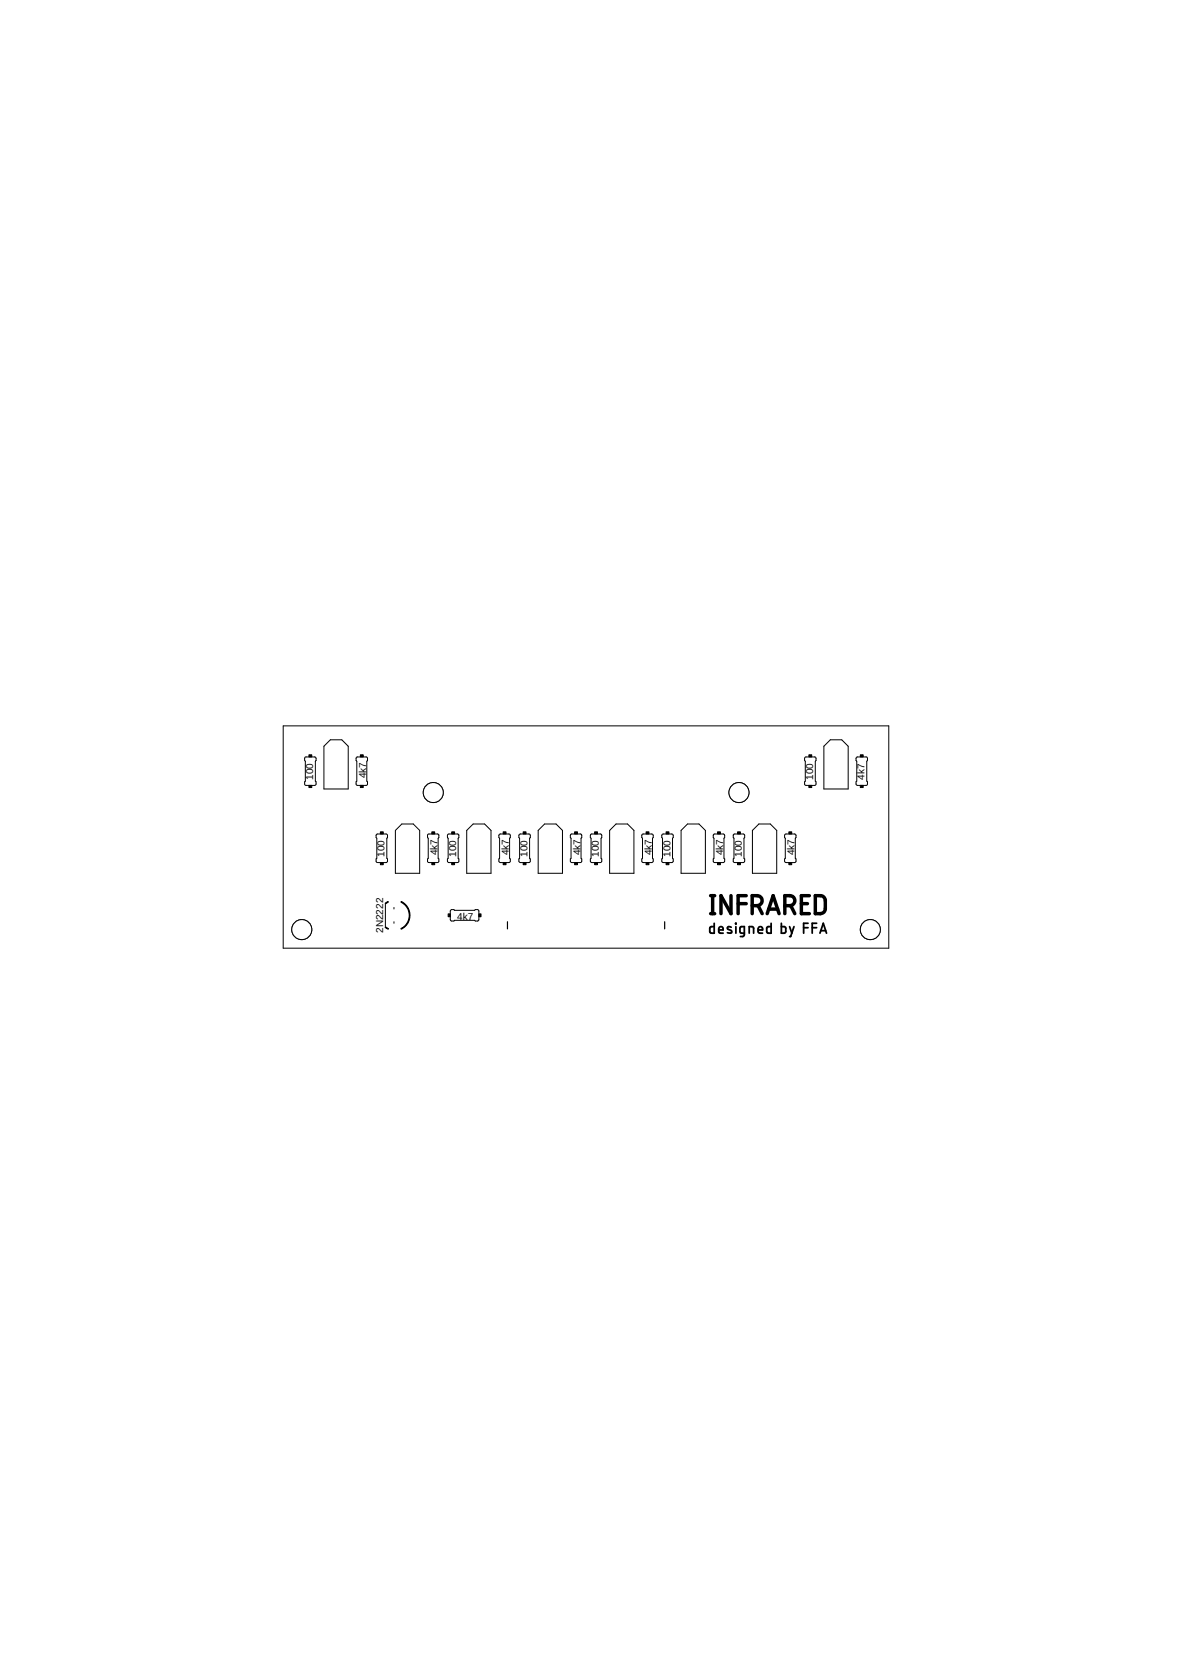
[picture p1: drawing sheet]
<svg xmlns="http://www.w3.org/2000/svg" width="210mm" height="297mm" viewBox="0 0 210 297" stroke-linecap="round" stroke-linejoin="round" font-family="sans-serif">
<path d="M90.2 163.9v1.2M118.1 163.9v1.2" fill="none" stroke="#000" stroke-width=".21"/>
<g fill="none" stroke="#000" stroke-width=".18">
<path d="M50.3 129h107.7v39.6h-107.7zM54.2 134.6h1.8l.2 .1v.5l-.2 .1v3.6l.2 .1v.4l-.2 .2h-1.6l-.2-.1-.1-.5 .2-.1zM58.7 131.5h2l1.2 1.2v7.6h-4.3v-7.6zM63.4 134.6h1.8l.1 .1v.5l-.1 .1v3.6l.1 .1v.4l-.1 .2h-1.7l-.2-.1v-.5l.1-.1zM143.1 134.6h1.8l.1 .1v.5l-.1 .1v3.6l.1 .1v.4l-.1 .2h-1.6l-.3-.1v-.5l.1-.1v-3.6l-.1-.1zM146.4 132.7l1.2-1.2h2l1.1 1.2v7.6h-4.3zM152.2 134.6h1.8l.2 .1v.5l-.1 .1v3.6l.1 .1v.4l-.2 .2h-1.6l-.2-.1-.1-.5 .2-.1v-3.6l-.2-.1zM66.9 148.3h1.7l.3 .1v.5l-.2 .1v3.6l.2 .1v.4l-.2 .2h-1.6l-.2-.1-.1-.5 .2-.1zM71.4 146.5h2l1.2 1.1v7.6h-4.3v-7.6zM76.1 148.3h1.7l.2 .1v.5l-.1 .1v3.6l.1 .1v.5l-.1 .1h-1.7l-.2-.1v-.5l.1-.1zM79.6 148.3h1.7l.3 .1v.5l-.2 .1v3.6l.2 .1v.5l-.2 .1h-1.6l-.3-.1v-.5l.2-.1v-3.6l-.2-.1zM83 147.6l1.1-1.1h2l1.2 1.1v7.6h-4.3z"/>
<path d="M88.8 148.3h1.6l.3 .1v.5l-.1 .1v3.6l.1 .1v.4l-.1 .2h-1.7l-.2-.1v-.5l.1-.1v-3.6l-.1-.1zM92.3 148.3h1.7l.2 .1 .1 .5-.2 .1v3.6l.2 .1v.4l-.2 .2h-1.6l-.3-.1v-.5l.2-.1v-3.6l-.2-.1zM95.7 147.6l1.1-1.1h2l1.2 1.1v7.6h-4.3zM101.5 148.3h1.6l.3 .1v.5l-.1 .1v3.6l.1 .1v.4l-.1 .2h-1.7l-.2-.1v-.5l.1-.1v-3.6l-.1-.1zM105 148.3h1.7l.2 .1 .1 .5-.2 .1v3.6l.2 .1v.4l-.2 .2h-1.6l-.3-.1v-.5l.2-.1v-3.6l-.2-.1zM108.4 147.6l1.1-1.1h2l1.2 1.1v7.6h-4.3zM114.1 148.3h1.7l.3 .1v.5l-.1 .1v3.6l.1 .1v.4l-.2 .2h-1.6l-.2-.1v-.5l.1-.1zM117.7 148.3h1.7l.2 .1 .1 .5-.2 .1v3.6l.2 .1v.4l-.2 .2h-1.6l-.3-.1v-.5l.2-.1zM121.1 147.6l1.1-1.1h2l1.2 1.1v7.6h-4.3zM126.8 148.3h1.7l.3 .1v.5l-.1 .1v3.6l.1 .1v.4l-.2 .2h-1.6l-.2-.1v-.5l.1-.1zM130.4 148.3h1.7l.2 .1 .1 .5-.2 .1v3.6l.2 .1v.4l-.2 .2h-1.6l-.3-.1v-.5l.2-.1zM133.7 147.6l1.2-1.1h2l1.1 1.1v7.6h-4.3z"/>
<path d="M139.5 148.3h1.7l.3 .1v.5l-.1 .1v3.6l.1 .1v.4l-.2 .2h-1.6l-.2-.1-.1-.5 .2-.1v-3.6l-.2-.1zM68.5 160.6v4.2M70 161.3v.3M70 163.9v.2M80.1 161.8l.6-.1 .1 .1h3.5l.2-.1h.5l.1 .2v1.7l-.2 .1h-.4l-.2-.1h-3.5l-.1 .1h-.5l-.2-.2z"/>
<circle cx="53.6" cy="165.2" r="1.78"/>
</g>
<g fill="#000" stroke="#000" stroke-width=".18">
<path d="M54.9 134.2h.5v.4h-.5zM54.9 139.6h.5v.4h-.5zM64.1 134.2h.5v.4h-.5zM64.1 139.6h.5v.4h-.5zM143.8 134.2h.5v.4h-.5zM143.8 139.6h.5v.4h-.5zM152.9 134.2h.5v.4h-.5zM152.9 139.6h.5v.4h-.5zM67.6 147.9h.5v.4h-.5zM67.6 153.3h.5v.4h-.5zM76.8 147.9h.5v.4h-.5zM76.8 153.3h.5v.4h-.5z"/>
<path d="M80.3 147.9h.5v.4h-.5zM80.3 153.3h.5v.4h-.5zM89.4 147.9h.5v.4h-.5zM89.4 153.3h.5v.4h-.5zM93 147.9h.5v.4h-.5zM93 153.3h.5v.4h-.5zM102.1 147.9h.5v.4h-.5zM102.1 153.3h.5v.4h-.5zM105.7 147.9h.5v.4h-.5zM105.7 153.3h.5v.4h-.5zM114.8 147.9h.5v.4h-.5zM114.8 153.3h.5v.4h-.5z"/>
<path d="M118.4 147.9h.5v.4h-.5zM118.4 153.3h.5v.4h-.5zM127.5 147.9h.5v.4h-.5zM127.5 153.3h.5v.4h-.5zM131.1 147.9h.5v.4h-.5zM131.1 153.3h.5v.4h-.5zM140.2 147.9h.5v.4h-.5zM140.2 153.3h.5v.4h-.5zM79.7 162.5h.3v.5h-.3zM85.1 162.5h.4v.5h-.4z"/>
</g>
<g fill="#000" stroke="#000" stroke-width=".18">
<path d="M68.5 164.8l.5 .3v.1l-.5-.3z" fill-rule="evenodd"/>
<path d="M68.5 160.6l.5-.3v.1l-.5 .3z" fill-rule="evenodd"/>
<path d="M71.3 160.3a2.72 2.72 0 0 1 1.6 2.4 2.72 2.72 0 0 1-1.6 2.5l-.1-.1a2.6 2.6 0 0 0 1.5-2.4 2.6 2.6 0 0 0-1.5-2.3z" fill-rule="evenodd"/>
</g>
<g fill="none" stroke="#000" stroke-width=".61">
<path d="M126.3 159.2h.7M126.7 159.2v3.2M129.9 159.2v3.2l-1.8-3.2v3.2M132.6 159.2h-1.4v3.2M143.8 159.2h-1.4v3.2h1.4M144.9 159.2a1.59 1.59 0 0 1 1.5 .3l.3 .6v1.7l-.3 .4a1.79 1.79 0 0 1-1.5 .2zM126.3 162.4h.7M131.2 160.6h1.4M133.7 161a1.54 1.54 0 0 0 1.5-.3 .87 .87 0 0 0 .2-1 .87 .87 0 0 0-.8-.5h-.9v3.2M134.7 161l.8 1.4M136.4 162.4l1-3.2 1.1 3.2M136.6 161.6h1.6"/>
<path d="M139.5 161a1.56 1.56 0 0 0 1.6-.3 .89 .89 0 0 0 .1-1 .89 .89 0 0 0-.8-.5h-.9v3.2M140.5 161l.8 1.4M142.4 160.6h1.1"/>
</g>
<g fill="none" stroke="#000" stroke-width=".32">
<path d="M126.9 164.1v1.8h-.6l-.1-.3v-.7l.1-.2h.6M127.7 165.3h.8a.41 .41 0 0 0-.2-.6 .41 .41 0 0 0-.6 .4l.1 .7 .7 .1M130 164.8l-.6-.1-.1 .3 .7 .5v.3h-.7M130.7 164.1l.1 .1zM130.8 164.7v1.2M132.3 165.9h-.6l-.2-.2v-.7l.2-.3h.6v1.5l-.2 .3h-.5M133.2 165.9v-1.2h.6l.1 .2v1M134.7 165.3h.8a.41 .41 0 0 0-.2-.6 .41 .41 0 0 0-.6 .4l.1 .7 .7 .1M137.1 164.1v1.8h-.7l-.1-.3v-.7l.1-.2h.7M138.9 164.1v1.8h.6l.1-.2v-.8l-.1-.2h-.6M140.3 164.7l.4 1.2M141.1 164.7l-.6 1.8h-.2"/>
<path d="M142.8 164.9h.8M143.6 164.1h-.8v1.8M144.4 164.9h.7M145.1 164.1h-.7v1.8M145.7 165.9l.6-1.8 .6 1.8M145.9 165.4h.8"/>
</g>
<circle cx="53.6" cy="165.2" r="1.78" fill="#fff" stroke="#000" stroke-width=".18"/>
<circle cx="154.7" cy="165.2" r="1.78" fill="none" stroke="#000" stroke-width=".18"/>
<circle cx="154.7" cy="165.2" r="1.78" fill="#fff" stroke="#000" stroke-width=".18"/>
<circle cx="77" cy="140.9" r="1.78" fill="none" stroke="#000" stroke-width=".18"/>
<circle cx="77" cy="140.9" r="1.78" fill="#fff" stroke="#000" stroke-width=".18"/>
<circle cx="131.3" cy="140.9" r="1.78" fill="none" stroke="#000" stroke-width=".18"/>
<circle cx="131.3" cy="140.9" r="1.78" fill="#fff" stroke="#000" stroke-width=".18"/>
<g font-size="1.8">
<text x="55.7" y="138.6" transform="rotate(-90 55.7 138.6)">100</text>
<text x="65.1" y="138.4" transform="rotate(-90 65.1 138.4)">4k7</text>
<text x="144.5" y="138.6" transform="rotate(-90 144.5 138.6)">100</text>
<text x="153.7" y="138.6" transform="rotate(-90 153.7 138.6)">4k7</text>
<text x="68.4" y="152.3" transform="rotate(-90 68.4 152.3)">100</text>
<text x="77.8" y="152.1" transform="rotate(-90 77.8 152.1)">4k7</text>
<text x="81.1" y="152.3" transform="rotate(-90 81.1 152.3)">100</text>
<text x="90.5" y="152.1" transform="rotate(-90 90.5 152.1)">4k7</text>
<text x="93.8" y="152.3" transform="rotate(-90 93.8 152.3)">100</text>
<text x="103.1" y="152.1" transform="rotate(-90 103.1 152.1)">4k7</text>
<text x="106.4" y="152.3" transform="rotate(-90 106.4 152.3)">100</text>
<text x="115.8" y="152.1" transform="rotate(-90 115.8 152.1)">4k7</text>
<text x="119.1" y="152.3" transform="rotate(-90 119.1 152.3)">100</text>
<text x="128.5" y="152.1" transform="rotate(-90 128.5 152.1)">4k7</text>
<text x="131.8" y="152.3" transform="rotate(-90 131.8 152.3)">100</text>
<text x="141.2" y="152.1" transform="rotate(-90 141.2 152.1)">4k7</text>
<text x="68.1" y="165.8" transform="rotate(-90 68.1 165.8)">2N2222</text>
<text x="81.2" y="163.5">4k7</text>
</g>
</svg>
